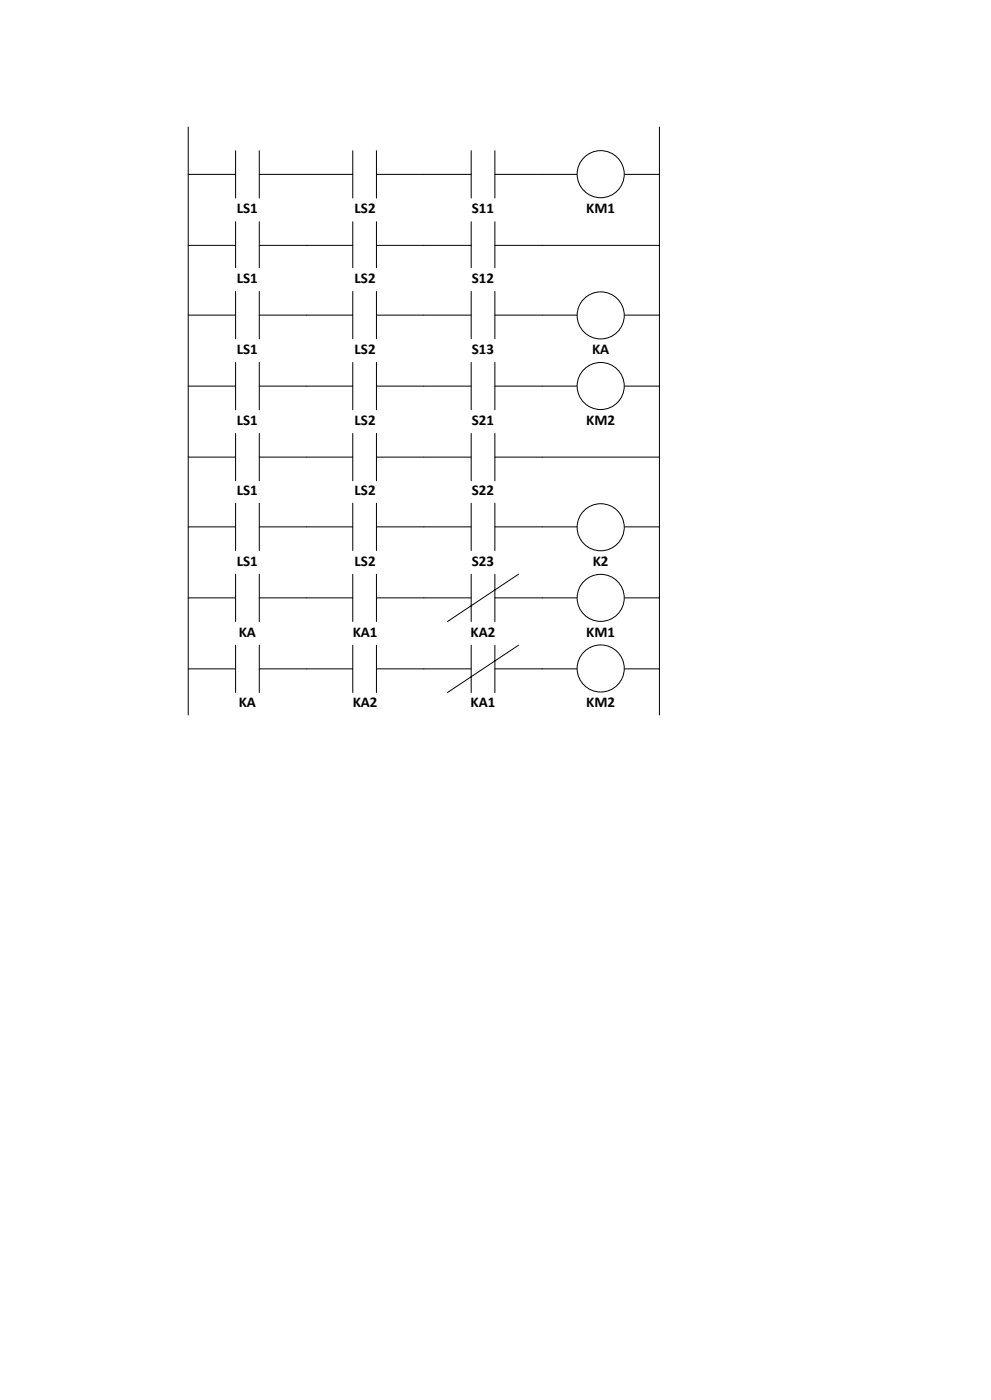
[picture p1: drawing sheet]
<svg xmlns="http://www.w3.org/2000/svg" width="210mm" height="297mm" viewBox="0 0 210 297" stroke-linecap="round" stroke-linejoin="round" font-family="sans-serif">
<path d="M40 37h10M50 32v10.1M55 37h19.9M55 32v10.1M74.9 32v10.1M79.9 37h20.1M79.9 32v10.1M100 32v10.1M105 37h17.5M105 32v10.1M132.6 37h7.4" fill="none" stroke="#000" stroke-width=".21"/>
<circle cx="127.5" cy="37" r="5" fill="#fff"/>
<g fill="none" stroke="#000" stroke-width=".21">
<path d="M40 66.9h10M50 61.9v10.1M55 66.9h19.9M55 61.9v10.1M74.9 61.9v10.1M79.9 66.9h20.1M79.9 61.9v10.1M100 61.9v10.1M105 66.9h17.5M105 61.9v10.1M132.6 66.9h7.4"/>
<circle cx="127.5" cy="37" r="5"/>
</g>
<circle cx="127.5" cy="67" r="5" fill="#fff"/>
<g fill="none" stroke="#000" stroke-width=".21">
<path d="M40 52.1h10M50 47.1v9.8M55 52.1h19.9M55 47.1v9.8M74.9 47.1v9.8M79.9 52.1h20.1M79.9 47.1v9.8M100 47.1v9.8M105 52.1h35M105 47.1v9.8M50 77v10M55 77v10"/>
<path d="M74.9 77v10M79.9 77v10M100 77v10M105 77v10M40 82h10M55 82h19.9M79.9 82h20.1M105 82h17.5M132.6 82h7.4"/>
<circle cx="127.5" cy="67" r="5"/>
</g>
<circle cx="127.5" cy="82" r="5" fill="#fff"/>
<g fill="none" stroke="#000" stroke-width=".21">
<path d="M40 111.9h10M50 106.9v10M55 111.9h19.9M55 106.9v10M74.9 106.9v10M79.9 111.9h20.1M79.9 106.9v10M100 106.9v10M105 111.9h17.5M105 106.9v10M132.6 111.9h7.4"/>
<circle cx="127.5" cy="82" r="5"/>
</g>
<circle cx="127.5" cy="112" r="5" fill="#fff"/>
<g fill="none" stroke="#000" stroke-width=".21">
<path d="M40 97.1h10M50 92.1v10M55 97.1h19.9M55 92.1v10M74.9 92.1v10M79.9 97.1h20.1M79.9 92.1v10M100 92.1v10M105 97.1h35M105 92.1v10M40 127h10M50 122v10"/>
<path d="M55 122v10M55 127h19.9M74.9 122v10M79.9 122v10M79.9 127h20.1M100 122v10M105 122v10M105 127h17.5M110.1 122l-15.1 10M132.6 127h7.4"/>
<circle cx="127.5" cy="112" r="5"/>
</g>
<circle cx="127.5" cy="127" r="5" fill="#fff"/>
<g fill="none" stroke="#000" stroke-width=".21">
<path d="M50 137.1v10M55 137.1v10M74.9 137.1v10M79.9 137.1v10M100 137.1v10M105 137.1v10M110.1 137.1l-15.1 10M40 142.1h10M55 142.1h19.9M79.9 142.1h20.1M105 142.1h17.5M132.6 142.1h7.4"/>
<circle cx="127.5" cy="127" r="5"/>
</g>
<circle cx="127.5" cy="142" r="5" fill="#fff"/>
<g fill="none" stroke="#000" stroke-width=".21">
<path d="M40 27v124.9M140 27v124.9"/>
<circle cx="127.5" cy="142" r="5"/>
</g>
<g font-size="3.2">
<text x="50.3" y="45.2">LS1</text>
<text x="75.3" y="45.2">LS2</text>
<text x="100.1" y="45.2">S11</text>
<text x="124.4" y="45.2">KM1</text>
<text x="50.3" y="60.2">LS1</text>
<text x="75.3" y="60.2">LS2</text>
<text x="100.1" y="60.2">S12</text>
<text x="50.3" y="75.2">LS1</text>
<text x="75.3" y="75.2">LS2</text>
<text x="100.1" y="75.2">S13</text>
<text x="125.7" y="75.2">KA</text>
<text x="50.3" y="90.2">LS1</text>
<text x="75.3" y="90.2">LS2</text>
<text x="100.1" y="90.2">S21</text>
<text x="124.4" y="90.2">KM2</text>
<text x="50.3" y="105.2">LS1</text>
<text x="75.3" y="105.2">LS2</text>
<text x="100.1" y="105.2">S22</text>
<text x="50.3" y="120.2">LS1</text>
<text x="75.3" y="120.2">LS2</text>
<text x="100.1" y="120.2">S23</text>
<text x="125.8" y="120.2">K2</text>
<text x="50.7" y="135.2">KA</text>
<text x="74.9" y="135.2">KA1</text>
<text x="99.9" y="135.2">KA2</text>
<text x="124.4" y="135.2">KM1</text>
<text x="50.7" y="150.2">KA</text>
<text x="74.9" y="150.2">KA2</text>
<text x="99.9" y="150.2">KA1</text>
<text x="124.4" y="150.2">KM2</text>
</g>
</svg>
